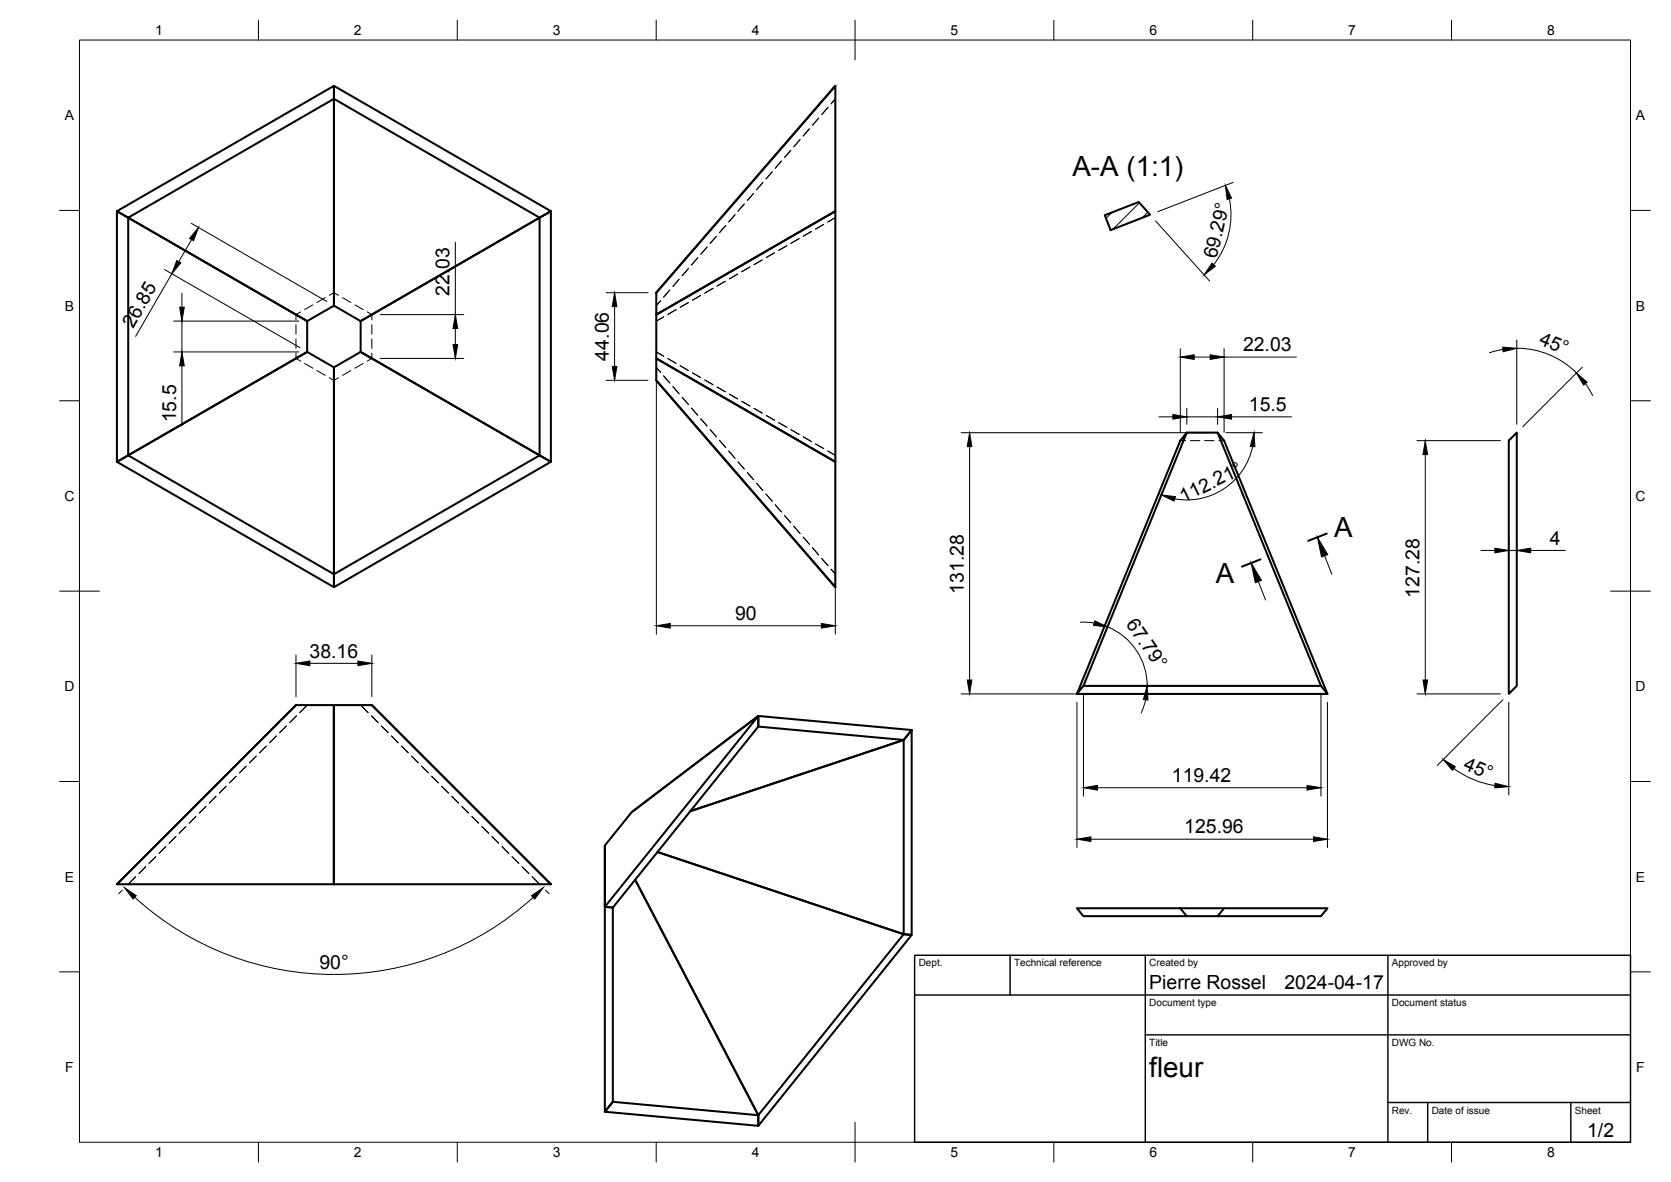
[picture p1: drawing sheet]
<svg xmlns="http://www.w3.org/2000/svg" width="420mm" height="297mm" viewBox="0 0 420 297" stroke-linecap="round" stroke-linejoin="round" font-family="sans-serif">
<!-- layer: Visible -->
<g fill="none" stroke="#000" stroke-width=".51">
<path d="M210 21.6v31.5l-45 26v-5.6zM29.4 53.1l54.6-31.5v55.2l-6.8 3.9-45-26v59.7l-2.8 1.7v-63l47.8 27.6v7.7l-45 26 51.8 29.9v3.3l-54.6-31.5 47.8-27.7 6.8 3.9v52l51.7-29.9 2.8 1.7-54.5 31.5v-55.3l6.7-3.9 45 26v-59.7l2.8-1.6v63l-47.8-27.7v-7.7l45-26-51.7-29.9v-3.2l54.5 31.5-47.8 27.6-6.7-3.9v-52l-51.8 29.9zM277.8 54.1l8.5-3.3 2.9 3.2-9.9 3.8zM165 79.1l45-26v63l-45-26zM165 90.1l45 26v31.5l-45-52zM165 95.6l45 52M298.4 108.7l-26 63.7-1.6 2 26-63.7zM298.4 108.7h7.8l25.9 63.7M306.2 108.7l1.6 2 26 63.7h-63M381.4 108.7v63.7l-2 2v-63.7zM74.4 177.2l-45 45M83.9 177.2h9.6l45 45h-54.6z"/>
<path d="M272.4 172.4h59.7l1.7 2M158.8 204.1l31.9-24.2v2.7l-36.6 45.5-2-.2v51.5l2-2.5v-48.8l-2-.2v-15.4M158.8 204.1l31.9-24.2 38.5 3.6-2 2.5-53.7 17.9 53.7-17.9-36.5-3.4v-2.7l-38.6 48v-15.4zM165.3 214.1l61.9 20.7v-48.8l2-2.5v51.5l-2-.2zM29.4 222.2l45-45h9.5v45zM159.7 221.1l31 59.2 36.5-45.5 2 .2-38.5 47.9v-2.6zM270.8 228.2h26l1.6 2h-26zM296.8 228.2h37l-1.7 2h-33.7M307.8 228.2l-1.6 2M154.1 276.9l36.6 3.4v2.6l-38.6-3.5z"/>
</g>
<!-- layer: Hidden -->
<g fill="none" stroke="#000" stroke-width=".25">
<path d="M198.8 37.8l-1.5 1.8M201.2 35.1l-1.6 1.8M203.5 32.4l-1.5 1.8M205.8 29.7l-1.5 1.8M208.2 27l-1.6 1.8M210 24.8l-1 1.3M180.1 59.4l-1.5 1.8M182.5 56.7l-1.6 1.8M184.8 54l-1.6 1.8M187.1 51.3l-1.5 1.8M189.5 48.6l-1.6 1.8M191.8 45.9l-1.6 1.8"/>
<path d="M194.2 43.2l-1.6 1.8M196.5 40.5l-1.6 1.8M200.9 60l-2 1.2M204 58.2l-2 1.2M207.1 56.4l-2 1.2M210 54.7l-1.8 1.1M75.6 78.4l-1.2 .7v1.3M78.7 76.6l-2.1 1.2M81.8 74.8l-2.1 1.2M82.8 74.2l1.2-.7 1.1 .7M86.1 74.8l2.1 1.2M89.2 76.6l2.1 1.2"/>
<path d="M92.3 78.4l1.2 .7v1.3M166.1 75.6l-1.1 1.2M166.9 79.6l-1.9 1.1M168.4 72.9l-1.5 1.8M170 77.8l-2.1 1.2M170.8 70.2l-1.6 1.8M173.1 76l-2.1 1.2M173.1 67.5l-1.6 1.8M175.5 64.8l-1.6 1.8M176.2 74.2l-2.1 1.2M177.8 62.1l-1.6 1.8M179.3 72.5l-2.1 1.1"/>
<path d="M182.4 70.7l-2.1 1.2M185.5 68.9l-2.1 1.2M188.6 67.1l-2.1 1.2M191.6 65.3l-2 1.2M194.8 63.5l-2.1 1.2M197.8 61.8l-2 1.1M74.4 88.7v1.4l1.2 .6M74.4 81.6v2.4M74.4 85.2v2.4M76.6 91.3l2.1 1.2M79.7 93.1l2.1 1.2M82.8 94.9l1.2 .7 1.1-.7"/>
<path d="M88.2 93.1l-2.1 1.2M91.3 91.3l-2.1 1.2M93.5 81.6v2.4M93.5 85.2v2.4M93.5 88.7v1.4l-1.2 .6M165 92.3l1.1 1.2M165 88.4l1.9 1.1M166.9 94.5l1.5 1.8M167.9 90.1l2.1 1.2M169.2 97.1l1.6 1.9M171 91.9l2.1 1.2M171.5 99.9l1.6 1.7"/>
<path d="M174.1 93.7l2.1 1.2M177.2 95.5l2.1 1.2M180.3 97.3l2.1 1.2M183.4 99l2.1 1.3M173.9 102.6l1.6 1.8M176.2 105.2l1.6 1.8M178.6 108l1.5 1.8M180.9 110.6l1.6 1.8M183.2 113.4l1.6 1.8M185.6 116.1l1.5 1.8M186.5 100.8l2.1 1.2M187.9 118.8l1.6 1.8"/>
<path d="M189.6 102.6l2 1.2M192.7 104.4l2.1 1.2M195.8 106.2l2 1.2M198.9 108l2 1.2M202 109.8l2 1.2M205.1 111.6l2 1.1M208.2 113.4l1.8 1M296.8 110.7h1.3M299.3 110.7h2.4M302.9 110.7h2.4M306.5 110.7h1.3M190.2 121.5l1.6 1.8"/>
<path d="M192.6 124.1l1.6 1.8M194.9 126.9l1.6 1.8M197.3 129.6l1.5 1.8M199.6 132.3l1.6 1.8M202 135l1.5 1.8M204.3 137.7l1.5 1.8M206.6 140.4l1.6 1.8M209 143.1l1 1.2M74.5 179.9l-1.7 1.7M77.2 177.2l-1.8 1.9M90.7 177.2l1.8 1.9M93.4 179.9l1.7 1.7"/>
<path d="M56.9 197.6l-1.7 1.7M59.4 195.1l-1.7 1.7M61.9 192.5l-1.7 1.7M64.4 190l-1.7 1.7M67 187.5l-1.7 1.7M69.5 185l-1.7 1.7M72 182.4l-1.7 1.7M95.9 182.4l1.7 1.7M98.4 185l1.7 1.7M101 187.5l1.7 1.7M103.5 190l1.7 1.7M106 192.5l1.7 1.7"/>
<path d="M108.5 195.1l1.7 1.7M111.1 197.6l1.7 1.7M36.6 217.8l-1.7 1.7M39.2 215.3l-1.7 1.7M41.7 212.8l-1.7 1.6M44.2 210.2l-1.7 1.7M46.7 207.7l-1.7 1.7M49.3 205.2l-1.7 1.7M51.8 202.7l-1.7 1.6M54.3 200.1l-1.7 1.7M113.6 200.1l1.7 1.7M116.1 202.7l1.7 1.6"/>
<path d="M118.7 205.2l1.6 1.7M121.2 207.7l1.7 1.7M123.7 210.2l1.7 1.7M126.2 212.8l1.7 1.6M128.8 215.3l1.7 1.7M131.3 217.8l1.7 1.7M34.1 220.3l-1.9 1.9M133.8 220.3l1.9 1.9"/>
</g>
<!-- layer: BORDER -->
<g fill="none" stroke="#000" stroke-width=".25">
<path d="M20 10.1h390v276.9h-390zM65 5.1v5M115 5.1v5M165 5.1v5M215 5.1v10M265 5.1v5M315 5.1v5M365 5.1v5M15 52.9h5M410 52.9h5M15 100.7h5M410 100.7h5"/>
<path d="M15 148.6h10M405 148.6h10M15 196.4h5M410 196.4h5M15 244.2h5M410 244.2h5M65 287v5M115 287v5M165 287v5M215 282.1v9.9M265 287v5M315 287v5"/>
<path d="M365 287v5"/>
</g>
<!-- layer: TITLEBLOCK -->
<path d="M230 240.1h180v46.9h-180zM230 250h180M254 240.1v9.9M288 240.1v46.9M349 240.1v46.9M288 260.1h122M349 277.1h61M359 277.1v9.9M395 277.1v9.9" fill="none" stroke="#000" stroke-width=".36"/>
<!-- layer: Section Lines -->
<path d="M333.6 134.1l-4.7 1.8M316.9 140.6l-4.6 1.8" fill="none" stroke="#000" stroke-width=".51"/>
<path d="M333.1 139.7l1.8 4.6M316.4 146.1l1.8 4.7" fill="none" stroke="#000" stroke-width=".25"/>
<path d="M331.3 135l2.5 4.4-1.5 .6zM314.6 141.5l2.6 4.3-1.6 .6z" fill="#000" stroke="#000" stroke-width=".25"/>
<!-- layer: FD_Dimensions -->
<g fill="none" stroke="#000" stroke-width=".25">
<path d="M48.1 56.1l34 19.7M290.6 55.5l13.6 15.1M309.1 49.9a20.3 20.3 0 0 1-3.9 16.6M310.1 45.8l-19 7.4M41.4 67.7l34 19.7M43.2 68.8l-9.1 15.7M45.7 73.7v3.5M48.2 60.2l-3.2 5.6M95.6 79.1h21M114.5 60.9v18.2M152.4 73.6h10.5M154.5 77.1v15"/>
<path d="M43.6 80.7h31.5M43.6 88.4h31.5M45.7 80.7v7.7M45.7 91.9v15.1M95.6 90.1h21M114.5 82.6v4M152.4 95.6h10.5M165 92.2v67.2M296.8 87.6v21M300.3 89.7h4M307.8 87.6v21M307.8 89.7h18.2"/>
<path d="M377.9 87.8l-3.4 .9M381.4 85.4v21.2M381.4 87.5a21.2 21.2 0 0 1 15 6.2M397.9 92.3l-15 15M398.7 96.4l1.8 3M210 118.2v41.2M241.7 108.7h62.4M243.8 112.2v58.7M291.4 104.8h3.5M298.4 102.6v4M298.4 104.8h7.8M306.2 102.6v4"/>
<path d="M308.3 108.7h9.1M309.7 104.8h15M315 112.2a16.9 16.9 0 0 1-19.6 13.2M356.3 110.7h21M358.4 114.2v56.7M372.4 138.3h3.5M379.4 136.2v.9M379.4 138.3h2M384.9 138.3h8.7M168.5 157.3h38M271.6 156.4l3.5 .2M278.5 157.5a16 16 0 0 1 10 14.9"/>
<path d="M74.4 164.6v10.5M77.9 166.7h12.1M93.5 164.6v10.5M241.7 174.4h90M270.8 176.5v36.5M272.4 174.5v25.6M288.1 175.8l-1.2 3.3M332.1 174.5v25.6M333.8 176.5v36.5M356.3 174.4h21M377.9 175.9l-16.5 16.4M379.4 176.5v23.3"/>
<path d="M275.9 198h52.7M365.5 193.1a23.3 23.3 0 0 0 10.4 4.3M274.3 210.9h56M30.8 223.7l-.9 .9M33.9 225.5a74.4 74.4 0 0 0 100.2 0M137.2 223.7l.9 .9"/>
</g>
<g fill="#000" stroke="#000" stroke-width=".25">
<path d="M49.9 57.2l-1.2 3.3-1-.6zM308.1 46.6l1.6 3.2-1.2 .3zM44.4 65.5l1.1 .5-2.3 2.8zM45.2 77.2h1.1l-.6 3.5zM154.5 73.6l.6 3.5h-1.2zM304.7 66.1l.9 .8-2.8 2.2zM45.7 88.4l.6 3.5h-1.1zM113.9 86.6h1.2l-.6 3.5zM114.5 79.1l.6 3.5h-1.2zM153.9 92.1h1.2l-.6 3.5zM296.8 89.7l3.5-.5v1.1zM304.3 89.2l3.5 .5-3.5 .6z"/>
<path d="M377.8 87.2l3.6 .3-3.5 .9zM396.4 93.7l2.7 2.3-.9 .8zM243.8 108.7l.6 3.5h-1.2zM294.9 104.2l3.5 .6-3.5 .5zM306.2 104.8l3.5-.6v1.1zM315.3 108.7l.2 3.6-1.1-.1zM358.4 110.7l.6 3.5h-1.2zM292 124.4l3.6 .4-.4 1.1zM375.9 137.8l3.5 .5-3.5 .6zM381.4 138.3l3.5-.5v1.1zM165 157.3l3.5-.6v1.1zM206.5 156.7l3.5 .6-3.5 .5z"/>
<path d="M275.3 156l3.2 1.6-3.5-.5zM74.4 166.7l3.5-.6v1.2zM90 166.1l3.5 .6-3.5 .6zM243.2 170.9h1.2l-.6 3.5zM288.4 172.4l.2 3.5-1.1-.1zM357.8 170.9h1.2l-.6 3.5zM272.4 198l3.5-.6v1.2zM328.6 197.4l3.5 .6-3.5 .6zM362.9 190.9l3 1.8-.7 .9zM375.9 196.8l3.5 .9-3.6 .3zM270.8 210.9l3.5-.6v1.2zM330.3 210.3l3.5 .6-3.5 .6z"/>
<path d="M31.3 223.1l3 2-.8 .8zM133.6 225.1l3-2-2.1 2.8z"/>
</g>
<!-- layer: Hatching -->
<path d="M279.5 53.4l-1.4 1.4M286.5 51l-6.6 6.6M288.6 53.3l-1.4 1.4" fill="none" stroke="#000" stroke-width=".25"/>
<g font-size="7">
<text x="269.6" y="44.4">A-A (1:1)</text>
<text x="335.4" y="135">A</text>
<text x="305.7" y="146.5">A</text>
<text x="289" y="270.6">fleur</text>
</g>
<g font-size="4.9">
<text x="305.9" y="65.2" transform="rotate(-77 305.9 65.2)">69.29°</text>
<text x="113" y="74.3" transform="rotate(-90 113 74.3)">22.03</text>
<text x="33.5" y="82.7" transform="rotate(-60 33.5 82.7)">26.85</text>
<text x="312.5" y="88.3">22.03</text>
<text x="386.8" y="86.4" transform="rotate(23 386.8 86.4)">45°</text>
<text x="153.1" y="90.6" transform="rotate(-90 153.1 90.6)">44.06</text>
<text x="44.3" y="106.2" transform="rotate(-90 44.3 106.2)">15.5</text>
<text x="314" y="103.3">15.5</text>
<text x="297.5" y="126.4" transform="rotate(-26 297.5 126.4)">112.21°</text>
<text x="389.7" y="136.9">4</text>
<text x="242.3" y="149.2" transform="rotate(-90 242.3 149.2)">131.28</text>
<text x="184.8" y="155.8">90</text>
<text x="356.9" y="150.2" transform="rotate(-90 356.9 150.2)">127.28</text>
<text x="283" y="156.8" transform="rotate(56 283 156.8)">67.79°</text>
<text x="77.9" y="165.2">38.16</text>
<text x="294.7" y="196.5">119.42</text>
<text x="367.7" y="193.2" transform="rotate(23 367.7 193.2)">45°</text>
<text x="297.8" y="209.4">125.96</text>
<text x="80.3" y="243.4">90°</text>
<text x="289" y="248.5">Pierre Rossel</text>
<text x="323" y="248.5">2024-04-17</text>
<text x="399.1" y="285.7">1/2</text>
</g>
<g font-size="3.5">
<text x="39" y="8.8">1</text>
<text x="89" y="8.8">2</text>
<text x="139" y="8.8">3</text>
<text x="189" y="8.8">4</text>
<text x="239" y="8.8">5</text>
<text x="289" y="8.8">6</text>
<text x="339" y="8.8">7</text>
<text x="389" y="8.8">8</text>
<text x="16.3" y="30.2">A</text>
<text x="411.3" y="30.2">A</text>
<text x="16.3" y="78">B</text>
<text x="411.3" y="78">B</text>
<text x="16.2" y="125.9">C</text>
<text x="411.2" y="125.9">C</text>
<text x="16.2" y="173.7">D</text>
<text x="411.2" y="173.7">D</text>
<text x="16.3" y="221.6">E</text>
<text x="411.3" y="221.6">E</text>
<text x="16.4" y="269.4">F</text>
<text x="411.4" y="269.4">F</text>
<text x="39" y="290.8">1</text>
<text x="89" y="290.8">2</text>
<text x="139" y="290.8">3</text>
<text x="189" y="290.8">4</text>
<text x="239" y="290.8">5</text>
<text x="289" y="290.8">6</text>
<text x="339" y="290.8">7</text>
<text x="389" y="290.8">8</text>
</g>
<g font-size="2.5">
<text x="231" y="242.9">Dept.</text>
<text x="255" y="242.9">Technical reference</text>
<text x="289" y="242.9">Created by</text>
<text x="350" y="242.9">Approved by</text>
<text x="289" y="252.8">Document type</text>
<text x="350" y="252.8">Document status</text>
<text x="289" y="262.9">Title</text>
<text x="350" y="262.9">DWG No.</text>
<text x="350" y="279.9">Rev.</text>
<text x="360" y="279.9">Date of issue</text>
<text x="396" y="279.9">Sheet</text>
</g>
</svg>
